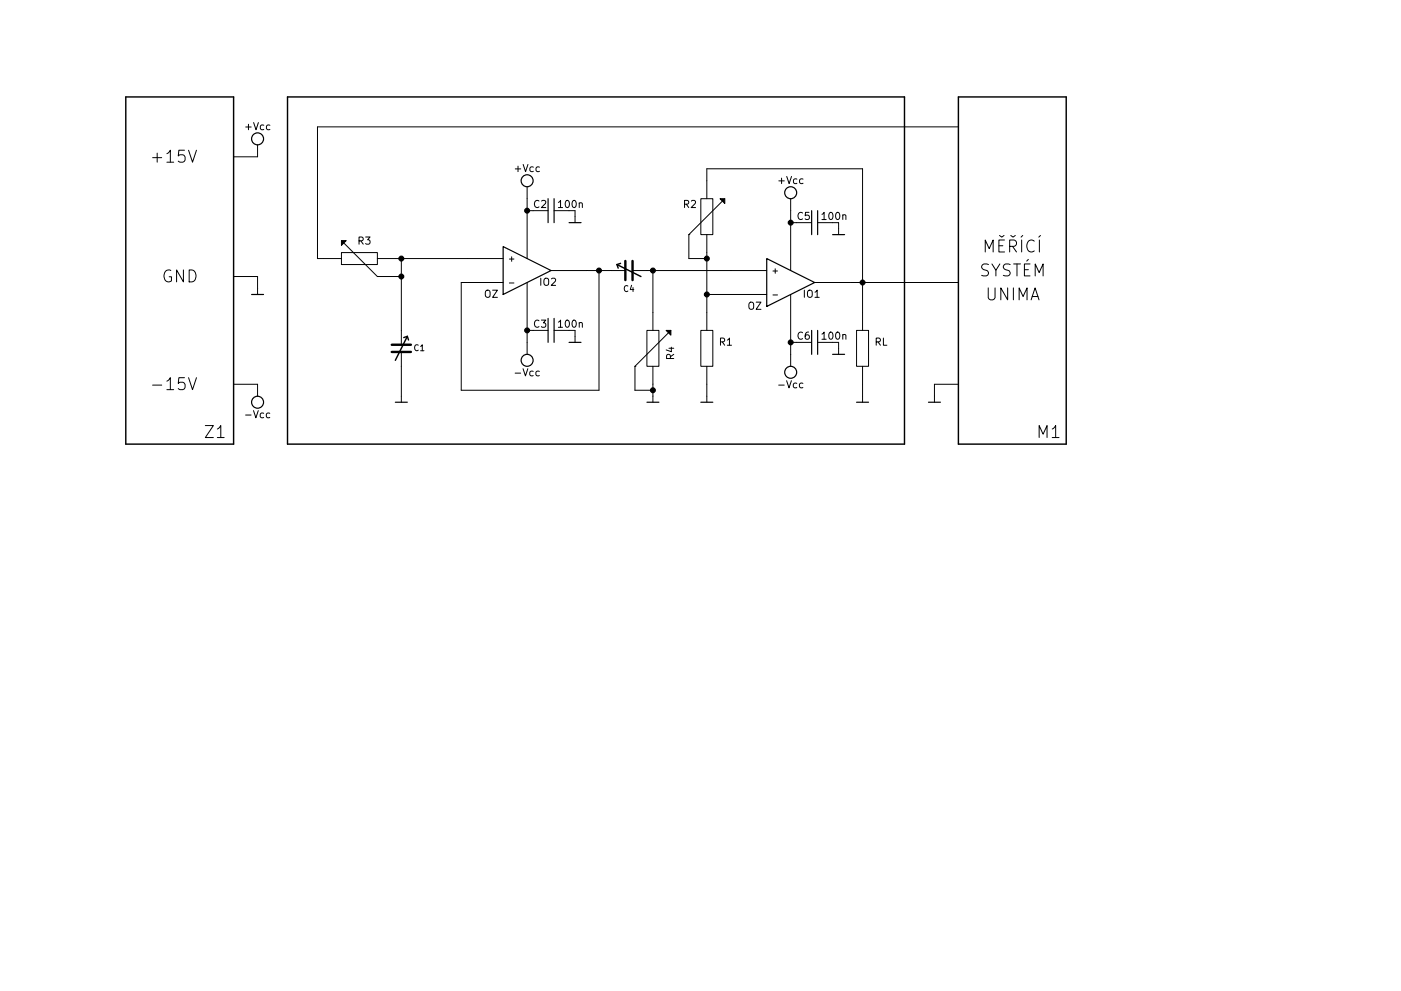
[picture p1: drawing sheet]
<svg xmlns="http://www.w3.org/2000/svg" width="297mm" height="210mm" viewBox="0 0 297 210" stroke-linecap="round" stroke-linejoin="round" font-family="sans-serif">
<g fill="none" stroke="#000" stroke-width=".21">
<path d="M40 31.9l.8 2.5 .9-2.5M54.6 30.7v2.6h-5.1M111.8 39.6v15.3M203.2 26.9h-135.9v28h5.1M49.5 58.7h5.1v3.8M72.4 53.6h7.6v2.5h-7.6zM72.4 51l7.6 7.7M80 58.7h.1M80 54.9h26.7M80 58.7h5.1M85.1 54.9v18.2M111.8 59.9v15.3"/>
<path d="M111.8 44.7h1.2M116.8 57.4h15.8M117.5 44.7h3.1M121.9 44.7v2.5M127 57.4v25.4h-29.2v-22.9h8.9M134.1 57.4h28.5M138.4 57.4v12.7M146 49.8h.1M146 49.8v5.1h3.9M148.6 42.2h2.5v7.6h-2.5zM149.9 42.2v-6.4h33v34.3M149.9 49.8v20.3"/>
<path d="M153.7 42.2l-7.7 7.6M167.6 42.2v15.2M167.6 47.2h1.3M172.7 59.9h30.5M173.4 47.2h3.1M177.8 47.2v2.6M219.3 51.2a1.02 1.02 0 0 0-1.3 0 1.02 1.02 0 0 0-.3 1.2 .96 .96 0 0 0 .5 .9 .96 .96 0 0 0 1.1-.1M220.4 50.9v2.6M220.6 50l-.4 .3M85.1 74.7v10.6M108 60h1M111.8 70.1h1.2"/>
<path d="M117.5 70.1h3.1M121.9 70.1v2.5M134.6 77.7h.1M134.6 77.7v5.1h3.8M137.2 70.1h2.5v7.6h-2.5zM138.4 77.7v7.6M142.2 70.1l-7.6 7.6M148.6 70.1h2.5v7.6h-2.5zM149.9 62.5h12.7M149.9 77.7v7.6M163.9 62.6h.9M167.6 62.5v15.2"/>
<path d="M167.6 72.6h1.3M173.4 72.6h3.1M177.8 72.6v2.6M181.6 70.1h2.5v7.6h-2.5zM182.9 77.7v7.6M40 80.1l.8 2.6 .9-2.6M49.5 81.5h5.1v2.6M203.2 81.5h-5.1v3.8"/>
</g>
<path d="M72.4 51h1l-1 1.1zM152.7 42.2h1v1zM141.2 70.1h1v1z" fill="#000" stroke="#000" stroke-width=".21"/>
<g fill="none" stroke="#000" stroke-width=".25">
<path d="M106.7 52.3l10.1 5.1-10.1 5.1zM116.2 42.2v5M117.5 42.2v5M120.6 47.2h2.6M162.6 54.9l10.1 5-10.1 5.1zM172.1 44.7v5.1M173.4 44.7v5.1M176.5 49.8h2.6M53.3 62.5h2.6M116.2 67.6v5M117.5 67.6v5M120.6 72.6h2.6"/>
<path d="M172.1 70.1v5.1M173.4 70.1v5.1M176.5 75.2h2.6M83.8 85.3h2.6M137.2 85.3h2.5M148.6 85.3h2.5M181.6 85.3h2.5M196.8 85.3h2.6"/>
<circle cx="54.6" cy="29.5" r="1.27"/>
<circle cx="111.8" cy="38.3" r="1.27"/>
<circle cx="167.6" cy="40.9" r="1.27"/>
<circle cx="111.8" cy="76.4" r="1.27"/>
<circle cx="167.6" cy="79" r="1.27"/>
<circle cx="54.6" cy="85.3" r="1.27"/>
</g>
<g fill="#000" stroke="#000" stroke-width=".25">
<circle cx="85.1" cy="54.9" r=".51"/>
<circle cx="85.1" cy="58.7" r=".51"/>
<circle cx="111.8" cy="44.7" r=".51"/>
<circle cx="127" cy="57.4" r=".51"/>
<circle cx="138.4" cy="57.4" r=".51"/>
<circle cx="149.9" cy="54.9" r=".51"/>
<circle cx="167.6" cy="47.2" r=".51"/>
<circle cx="182.9" cy="59.9" r=".51"/>
<circle cx="111.8" cy="70.1" r=".51"/>
<circle cx="149.9" cy="62.5" r=".51"/>
<circle cx="167.6" cy="72.6" r=".51"/>
<circle cx="138.4" cy="82.8" r=".51"/>
</g>
<path d="M26.7 20.6h22.8v73.6h-22.8zM61 20.6h130.8v73.6h-130.8zM203.2 20.6h22.9v73.6h-22.9zM130.8 56.1l5.1 2.6M130.8 56.1l.3 .8M131.6 55.9l-.8 .2M86.4 71.4l-2.6 5M86.4 71.4l-.8 .2M86.4 71.4l.2 .7" fill="none" stroke="#000" stroke-width=".3"/>
<path d="M132.6 55.4v4M134.1 55.4v4M83.1 74.7h4M83.1 73.1h4" fill="none" stroke="#000" stroke-width=".51"/>
<g font-size="3.5">
<text x="31.7" y="34.5">+15V</text>
<text x="208.3" y="53.6">MÍCÍ</text>
<text x="34.3" y="59.9">GND</text>
<text x="207.6" y="58.7">SYSTÉM</text>
<text x="208.9" y="63.7">UNIMA</text>
<text x="31.7" y="82.8">-15V</text>
<text x="43.2" y="93">Z1</text>
<text x="219.7" y="93">M1</text>
</g>
<g font-size="2.1">
<text x="52.1" y="27.6">+Vcc</text>
<text x="109.3" y="36.5">+Vcc</text>
<text x="165.2" y="39">+Vcc</text>
<text x="113.2" y="44.1">C2</text>
<text x="118.5" y="44.1">100n</text>
<text x="144.9" y="44.1">R2</text>
<text x="169" y="46.7">C5</text>
<text x="174.4" y="46.7">100n</text>
<text x="75.9" y="51.9">R3</text>
<text x="102.7" y="63.2">OZ</text>
<text x="114.5" y="60.6">IO2</text>
<text x="158.5" y="65.7">OZ</text>
<text x="170.4" y="63.2">IO1</text>
<text x="113.2" y="69.5">C3</text>
<text x="118.5" y="69.5">100n</text>
<text x="142.9" y="76.3" transform="rotate(-90 142.9 76.3)">R4</text>
<text x="152.5" y="73.3">R1</text>
<text x="169" y="72.1">C6</text>
<text x="174.4" y="72.1">100n</text>
<text x="185.4" y="73.3">RL</text>
<text x="109.5" y="79.8">-Vcc</text>
<text x="165.4" y="82.4">-Vcc</text>
<text x="52.3" y="88.7">-Vcc</text>
</g>
<g font-size="1.8">
<text x="107.7" y="55.5">+</text>
<text x="163.6" y="58">+</text>
<text x="132.2" y="61.9">C4</text>
<text x="87.8" y="74.5">C1</text>
</g>
</svg>
